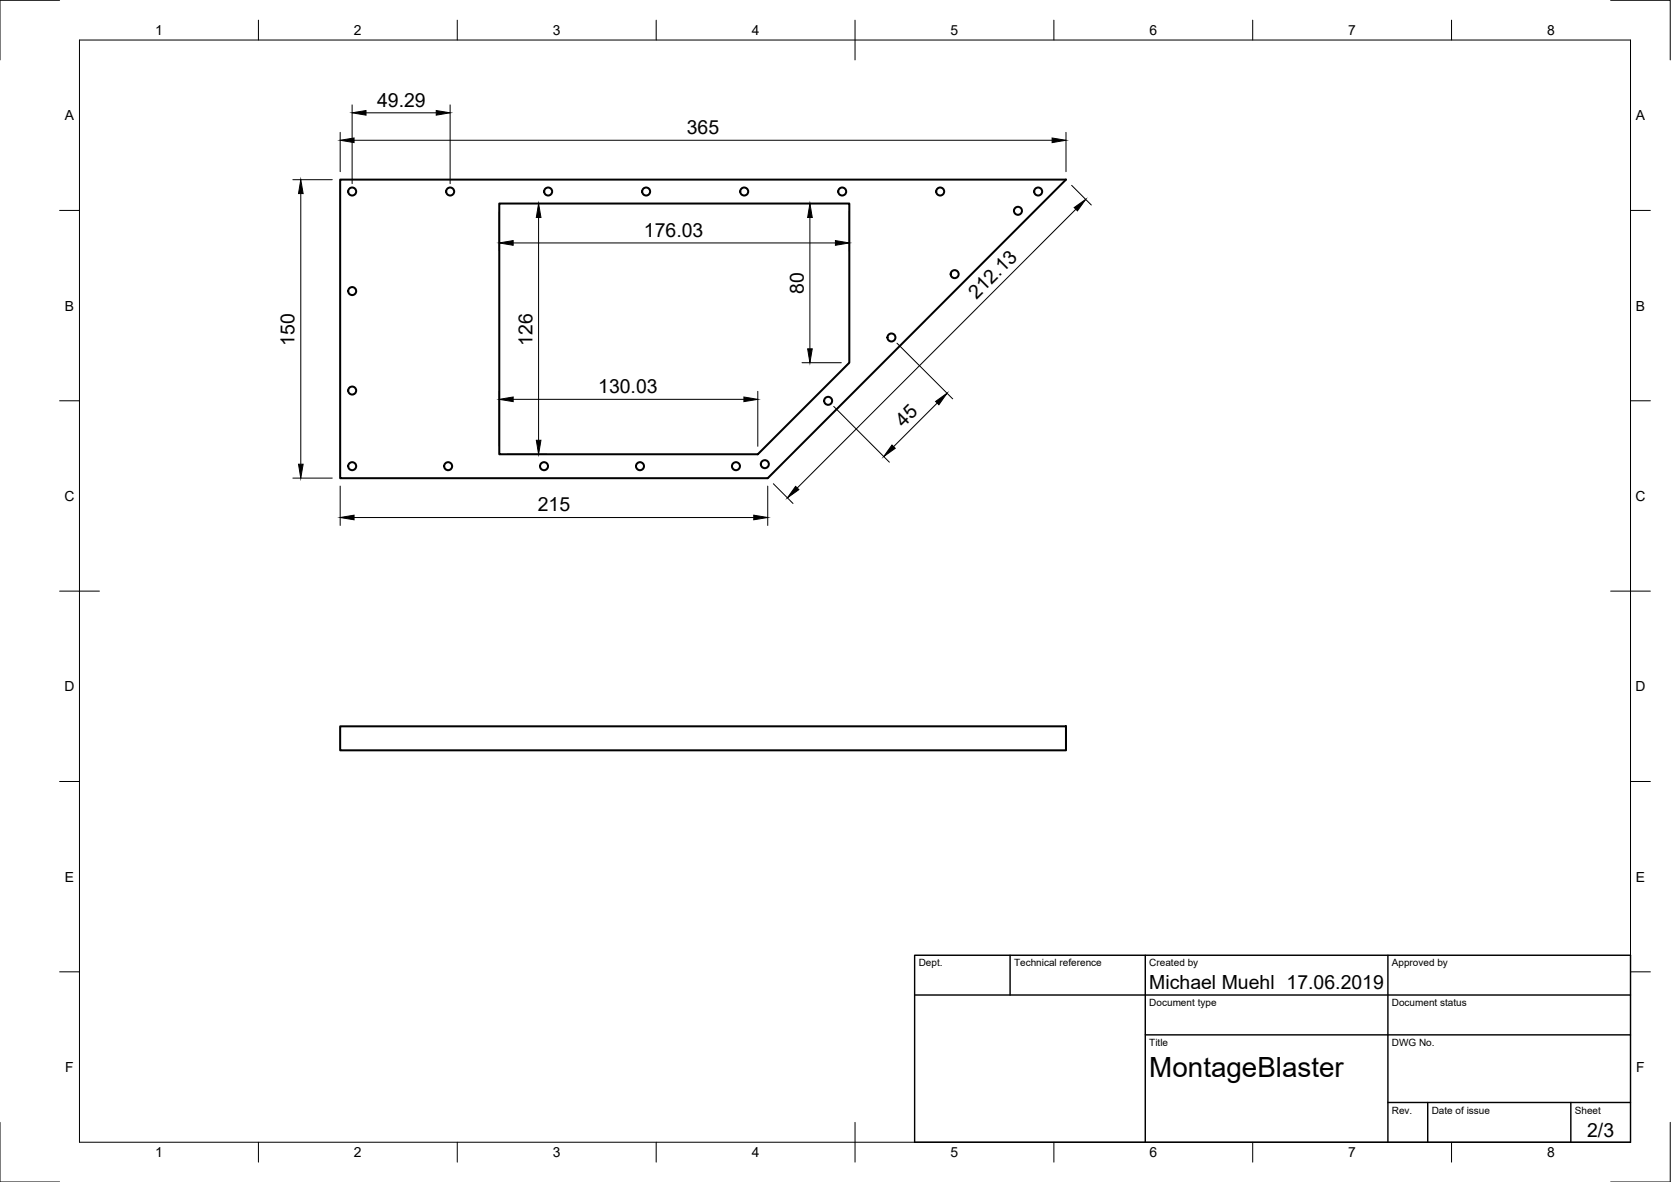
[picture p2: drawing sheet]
<svg xmlns="http://www.w3.org/2000/svg" width="420mm" height="297mm" viewBox="0 0 420 297" stroke-linecap="round" stroke-linejoin="round" font-family="sans-serif">
<!-- layer: Sichtbar -->
<g fill="none" stroke="#000" stroke-width=".51">
<path d="M85.5 45.1h182.5l-75 75.1h-107.5zM125.5 51.1h88.1v40.1l-23.1 23h-65zM85.5 182.5h182.5v6.1h-182.5z"/>
<circle cx="88.6" cy="48.1" r="1.01"/>
<circle cx="113.2" cy="48.1" r="1.01"/>
<circle cx="137.8" cy="48.1" r="1.01"/>
<circle cx="162.5" cy="48.1" r="1.01"/>
<circle cx="187.1" cy="48.1" r="1.01"/>
<circle cx="211.8" cy="48.1" r="1.01"/>
<circle cx="236.4" cy="48.1" r="1.01"/>
<circle cx="256" cy="53" r="1.01"/>
<circle cx="261" cy="48.1" r="1.01"/>
<circle cx="88.6" cy="73.1" r="1.01"/>
<circle cx="240" cy="68.9" r="1.01"/>
<circle cx="88.6" cy="98.1" r="1.01"/>
<circle cx="224.1" cy="84.8" r="1.01"/>
<circle cx="88.6" cy="117.2" r="1.01"/>
<circle cx="112.7" cy="117.2" r="1.01"/>
<circle cx="136.8" cy="117.2" r="1.01"/>
<circle cx="160.9" cy="117.2" r="1.01"/>
<circle cx="185" cy="117.2" r="1.01"/>
<circle cx="192.3" cy="116.6" r="1.01"/>
<circle cx="208.2" cy="100.7" r="1.01"/>
</g>
<!-- layer: Border -->
<g fill="none" stroke="#000" stroke-width=".25">
<path d="M15 .1h-15v15M20 10.1h390v276.9h-390zM65 5.1v5M115 5.1v5M165 5.1v5M215 5.1v10M265 5.1v5M315 5.1v5M365 5.1v5M405 .1h15v15M15 52.9h5M410 52.9h5"/>
<path d="M15 100.7h5M410 100.7h5M15 148.6h10M405 148.6h10M15 196.4h5M410 196.4h5M15 244.2h5M410 244.2h5M0 282.1v14.9h15M65 287v5M115 287v5M165 287v5"/>
<path d="M215 282.1v9.9M265 287v5M315 287v5M365 287v5M420 282.1v14.9h-15"/>
</g>
<!-- layer: TitleBlock -->
<path d="M230 240.1h180v46.9h-180zM230 250h180M254 240.1v9.9M288 240.1v46.9M349 240.1v46.9M288 260.1h122M349 277.1h61M359 277.1v9.9M395 277.1v9.9" fill="none" stroke="#000" stroke-width=".36"/>
<!-- layer: Dimensions -->
<g fill="none" stroke="#000" stroke-width=".25">
<path d="M85.5 33.3v9.8M88.5 26.4v19.8M89 35.2h175.5M92 28.3h17.7M113.2 26.4v19.8M268 33.3v9.8M73.6 45.2h9.9M75.6 48.6v68.1M125.5 53.2v9.9M127.5 51.1h9.9M135.4 54.7v55.9M201.7 51.1h9.8"/>
<path d="M203.6 54.7v33M213.6 53.2v9.9M269.5 46.6l4.9 4.9M270.5 52.6l-70 70M129 61.1h81.1M125.5 98.3v13.8M190.5 98.3v13.8M201.7 91.2h9.8M225.5 86.2l14 14M127.5 114.2h9.9M129 100.4h58M209.6 102.1l14 14"/>
<path d="M235.6 101.3l-10.9 11M73.6 120.1h9.9M85.5 122.2v9.8M89 130.1h100.5M193 122.2v9.8M194.5 121.6l4.9 4.9"/>
</g>
<g fill="#000" stroke="#000" stroke-width=".25">
<path d="M85.5 35.2l3.5-.5v1.1zM88.5 28.3l3.5-.5v1.1zM109.7 27.8l3.5 .5-3.5 .6zM264.5 34.7l3.5 .5-3.5 .6zM75.6 45.2l.6 3.4h-1.1zM135.4 51.1l.6 3.6h-1.1zM203.6 51.1l.6 3.6h-1.1zM270.1 52.2l2.9-2.1-2.1 2.9zM125.5 61.1l3.5-.6v1.1zM210.1 60.5l3.5 .6-3.5 .5zM125.5 100.4l3.5-.6v1.1zM187 99.8l3.5 .6-3.5 .5z"/>
<path d="M203.1 87.7h1.1l-.6 3.5zM75.1 116.7h1.1l-.6 3.4zM134.9 110.6h1.1l-.6 3.6zM224.3 111.8l.8 .9-2.9 2zM235.2 100.9l2.9-2.1-2 2.9zM85.5 130.1l3.5-.6v1.1zM189.5 129.5l3.5 .6-3.5 .5zM200 122.2l.9 .8-2.9 2.1z"/>
</g>
<text font-size="7" x="289" y="270.6">MontageBlaster</text>
<g font-size="4.9">
<text x="94.8" y="26.8">49.29</text>
<text x="172.7" y="33.7">365</text>
<text x="161.9" y="59.5">176.03</text>
<text x="202.1" y="73.9" transform="rotate(-90 202.1 73.9)">80</text>
<text x="245.5" y="75.4" transform="rotate(-45 245.5 75.4)">212.13</text>
<text x="74.1" y="86.9" transform="rotate(-90 74.1 86.9)">150</text>
<text x="133.9" y="86.9" transform="rotate(-90 133.9 86.9)">126</text>
<text x="150.4" y="98.8">130.03</text>
<text x="227.2" y="107.6" transform="rotate(-45 227.2 107.6)">45</text>
<text x="135.2" y="128.5">215</text>
<text x="289" y="248.5">Michael Muehl 17.06.2019</text>
<text x="399.1" y="285.7">2/3</text>
</g>
<g font-size="3.5">
<text x="39" y="8.8">1</text>
<text x="89" y="8.8">2</text>
<text x="139" y="8.8">3</text>
<text x="189" y="8.8">4</text>
<text x="239" y="8.8">5</text>
<text x="289" y="8.8">6</text>
<text x="339" y="8.8">7</text>
<text x="389" y="8.8">8</text>
<text x="16.3" y="30.2">A</text>
<text x="411.3" y="30.2">A</text>
<text x="16.3" y="78">B</text>
<text x="411.3" y="78">B</text>
<text x="16.2" y="125.9">C</text>
<text x="411.2" y="125.9">C</text>
<text x="16.2" y="173.7">D</text>
<text x="411.2" y="173.7">D</text>
<text x="16.3" y="221.6">E</text>
<text x="411.3" y="221.6">E</text>
<text x="16.4" y="269.4">F</text>
<text x="411.4" y="269.4">F</text>
<text x="39" y="290.8">1</text>
<text x="89" y="290.8">2</text>
<text x="139" y="290.8">3</text>
<text x="189" y="290.8">4</text>
<text x="239" y="290.8">5</text>
<text x="289" y="290.8">6</text>
<text x="339" y="290.8">7</text>
<text x="389" y="290.8">8</text>
</g>
<g font-size="2.5">
<text x="231" y="242.9">Dept.</text>
<text x="255" y="242.9">Technical reference</text>
<text x="289" y="242.9">Created by</text>
<text x="350" y="242.9">Approved by</text>
<text x="289" y="252.8">Document type</text>
<text x="350" y="252.8">Document status</text>
<text x="289" y="262.9">Title</text>
<text x="350" y="262.9">DWG No.</text>
<text x="350" y="279.9">Rev.</text>
<text x="360" y="279.9">Date of issue</text>
<text x="396" y="279.9">Sheet</text>
</g>
</svg>
